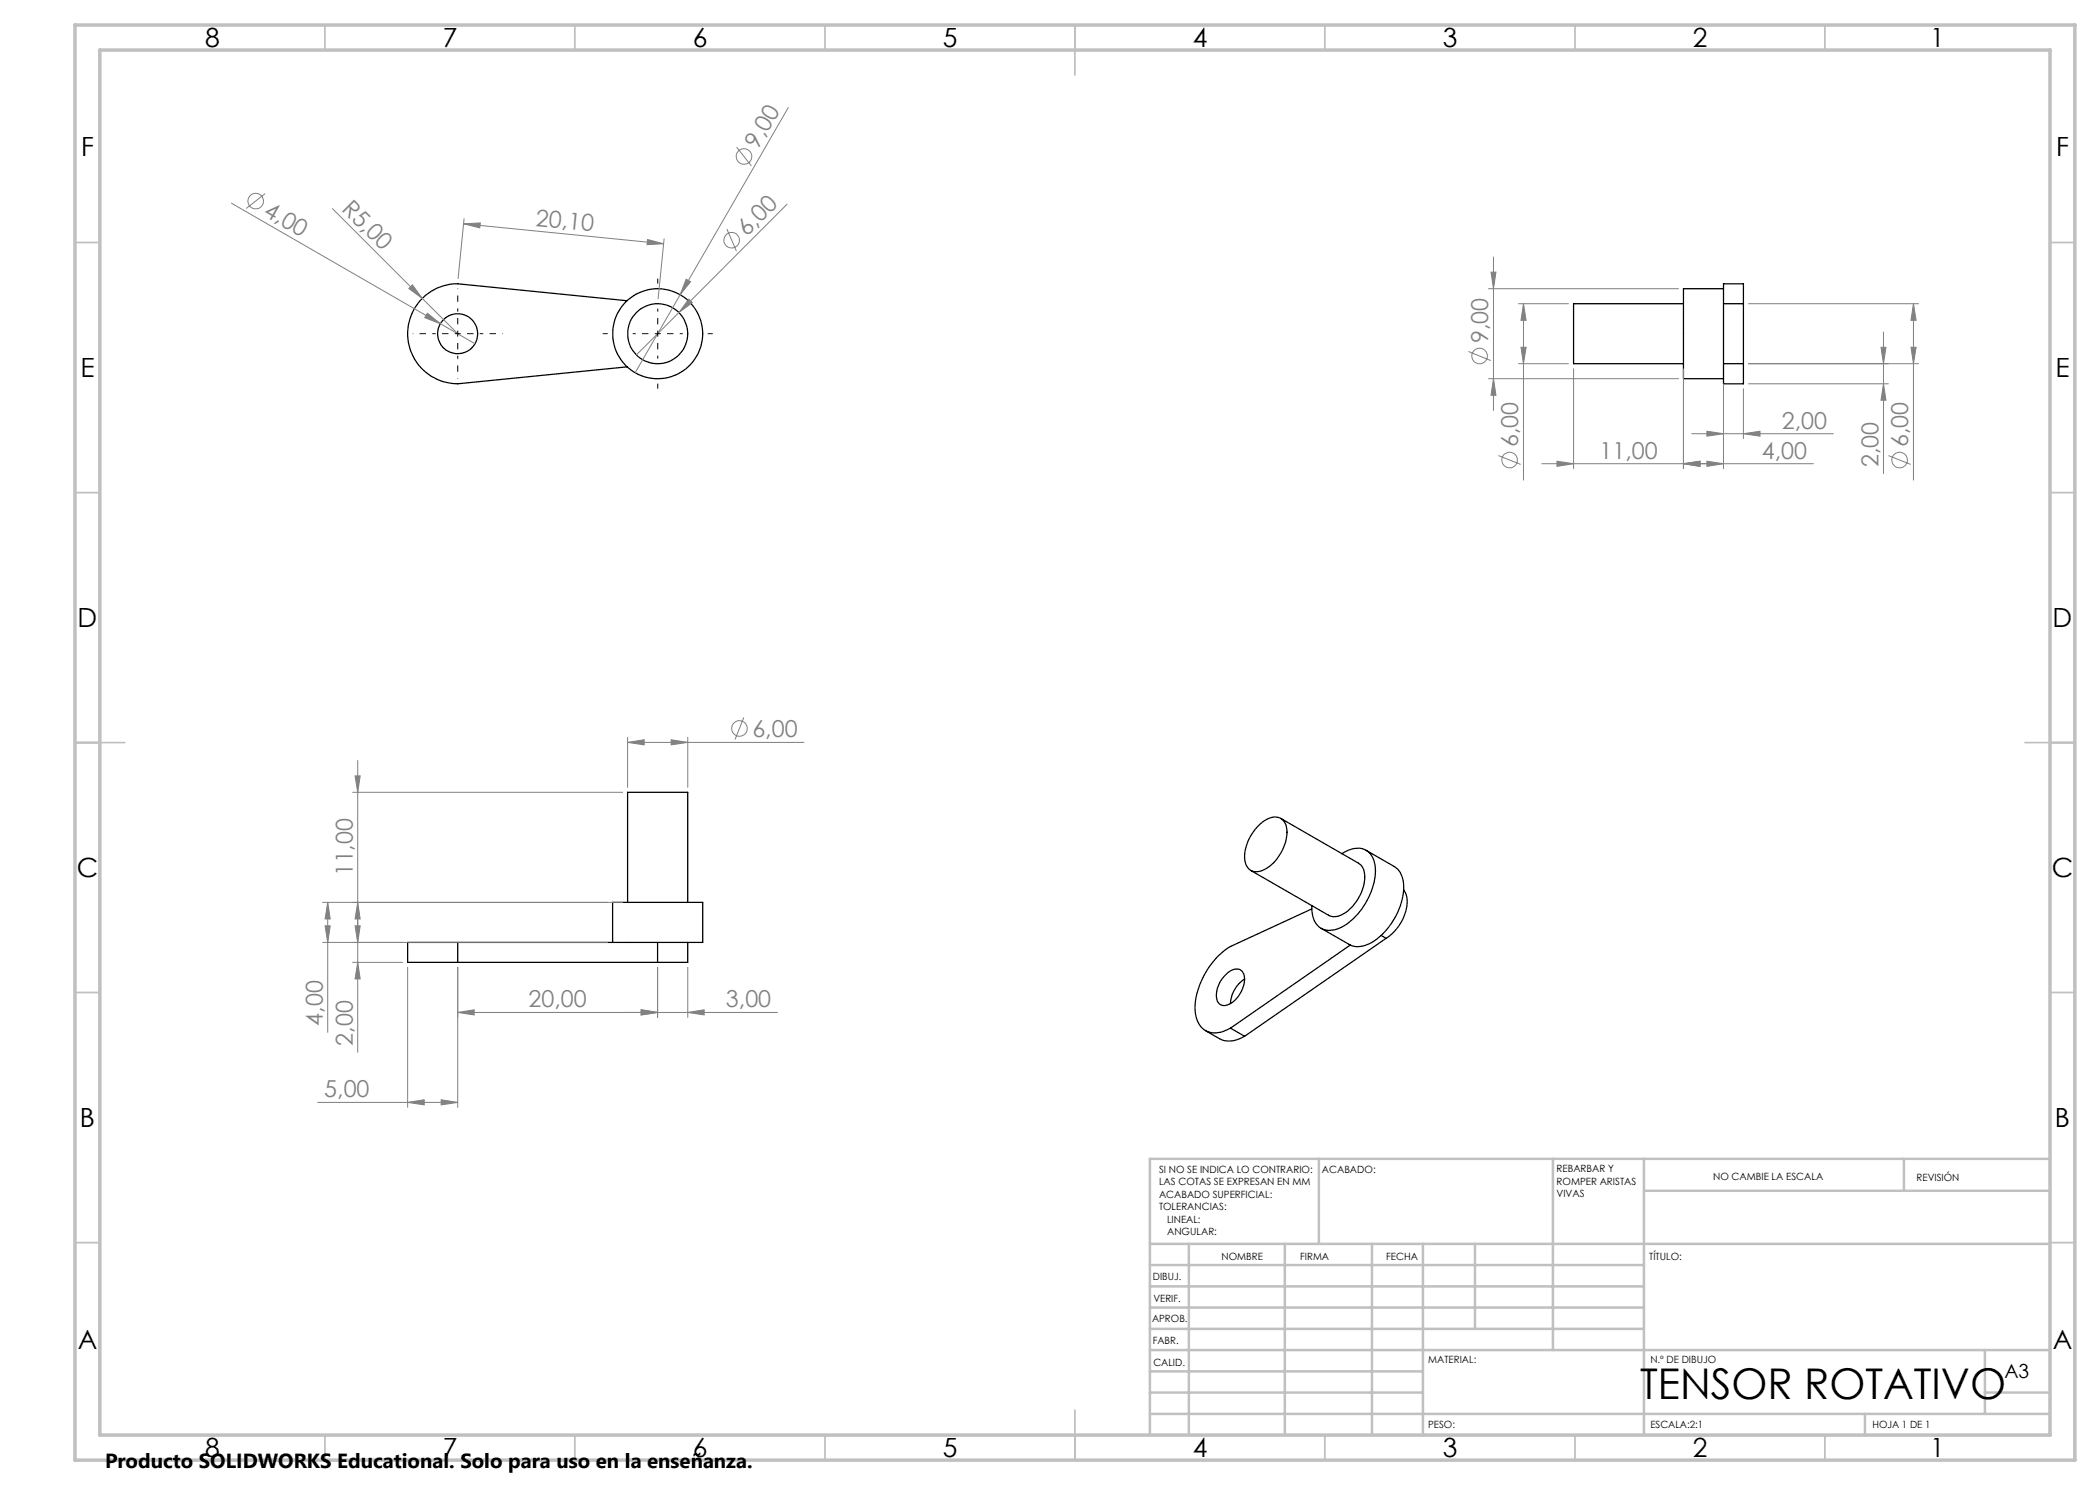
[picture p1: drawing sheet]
<svg xmlns="http://www.w3.org/2000/svg" width="420mm" height="297mm" viewBox="0 0 420 297" stroke-linecap="round" stroke-linejoin="round" font-family="sans-serif">
<g fill="none" stroke="#000" stroke-width=".25">
<path d="M344.7 57.7v18M344.7 57.7h-8v18h8M344.7 57.7v-.9h4v3.9M125.4 60.1l-33.9-3.3a10 10 0 0 0-10 10 10 10 0 0 0 10 10l33.9-3.4M336.7 60.7h-22v12h22M344.7 60.7h4M344.7 72.7h4M348.7 60.7v12M348.7 72.7v4.1h-4v-1.1M251.4 165.4a4.4 4.4 0 0 1 4.6-1.8 3.2 3.2 0 0 1 1.3 3.8 8.8 8.8 0 0 1-5.2 6.8 2.43 2.43 0 0 1-3.2-2.6 9.3 9.3 0 0 1 2.5-6.2zM256.2 163.7l15.5 8.9a3.1 3.1 0 0 1 1.2 3.3 9 9 0 0 1-5.2 7.3l-1.1 .1-.6-.1-15.8-9.1M268.4 170.7a4.6 4.6 0 0 1 5-.5 5.2 5.2 0 0 1 1.6 5.1 14.1 14.1 0 0 1-7.1 10.3 3.5 3.5 0 0 1-5-1.5l-.4-1.3-.1-1.7"/>
<path d="M273.2 170.1l5.7 3.2a4.9 4.9 0 0 1 1.8 5 14.1 14.1 0 0 1-6.9 10.5 4.6 4.6 0 0 1-3.7 .2M280.7 178a5 5 0 0 1 .3 4.7 9.5 9.5 0 0 1-3.8 5M91.5 188.5h-10v4h10M91.5 188.5h49v-8h-18v8M91.5 188.5v4M91.5 192.5h40M125.5 180.5v-22h12v22M131.5 188.5v4M137.5 188.5v4h-6M245.3 194.8a2.33 2.33 0 0 1 3-.6 3.6 3.6 0 0 1 0 4 4.7 4.7 0 0 1-3.6 2.9 1.8 1.8 0 0 1-1.4-2.2 6.2 6.2 0 0 1 2-4.1zM248.9 195.8a6.3 6.3 0 0 0-2.8 4.9M262.4 181.8l-16.3 7.5a15.4 15.4 0 0 0-7.1 13 4 4 0 0 0 4.2 4.3l1.4-.3 1.5-.7"/>
<path d="M264.2 185.7l5.9 3.3M270.1 189l-24 16.6M276.2 187.1l1 .6M277.2 187.7l-28.3 19.6M241.1 206.1l2.8 1.6a5 5 0 0 0 5-.4M246.1 205.6l2.8 1.7"/>
<circle cx="91.5" cy="66.7" r="4"/>
<circle cx="131.5" cy="66.8" r="9"/>
<circle cx="131.5" cy="66.7" r="6"/>
</g>
<path d="M92.7 44.8l3.4-.2-.1 1zM92.7 44.8l40 4M92.8 43.7l-1.2 12M132.8 47.8l-1.2 12" fill="none" stroke="#808080" stroke-width=".2"/>
<g fill="none" stroke="#c0c0c0" stroke-width=".35">
<path d="M65 5v5M115 5v5M165 5v5M215 5v10M265 5v5M315 5v5M365 5v5M15 48.5h5M410 48.5h5M15 98.5h5M410 98.5h5M15 148.5h10"/>
<path d="M405 148.5h10M15 198.5h5M410 198.5h5M15 248.5h5M410 248.5h5M65 287v5M115 287v5M165 287v5M215 282v10M265 287v5M315 287v5M365 287v5"/>
</g>
<g fill="none" stroke="#c0c0c0" stroke-width=".5">
<path d="M263.8 231.8v17M310.6 231.8v38.2M328.8 231.8v55.2M328.8 238.2h81.2M380.8 231.8v6.4M410 231.8h-180v55.2M230 248.8h180M230 257.3h98.8M230 253h98.8M237.8 248.8v38.2M257 248.8v38.2M274.4 248.8v38.2"/>
<path d="M284.6 248.8v38.2M295 248.8v17M230 265.8h98.8M230 261.5h98.8M230 278.5h54.6M230 274.3h54.6M230 270h180M397 278.5h13M397 270v12.8M230 282.8h180M373 282.8v4.2"/>
</g>
<path d="M15 5h400v287h-400zM20 10h390v277h-390z" fill="none" stroke="#c0c0c0" stroke-width=".7"/>
<path d="M92.7 44.8l3.4-.2-.1 1z" fill="#808080"/>
<path d="M129.5 47.9l3.2 .9-3.3 .1z" fill="none" stroke="#808080" stroke-width=".2"/>
<path d="M129.5 47.9l3.2 .9-3.3 .1z" fill="#808080"/>
<path d="M66.5 41.7l25 25M82.5 57l2 2.7-2.7-2z" fill="none" stroke="#808080" stroke-width=".2"/>
<path d="M82.5 57l2 2.7-2.7-2z" fill="#808080"/>
<g fill="none" stroke="#808080" stroke-width=".2">
<path d="M53 38.7l-3.8 3M46.3 40.6l48.7 28.2M85.5 62.6l2.6 2.1-3.2-1.2z"/>
<circle cx="51.1" cy="40.2" r="1.55"/>
</g>
<path d="M85.5 62.6l2.6 2.1-3.2-1.2z" fill="#808080"/>
<g fill="none" stroke="#808080" stroke-width=".2">
<path d="M137.8 59.8l.7 .7-2.7 2zM145.4 45.8l1.9 4.4M157.4 40.8l-21.6 21.7M135.8 62.5l-8.5 8.5"/>
<circle cx="146.3" cy="48" r="1.55"/>
</g>
<path d="M137.8 59.8l.7 .7-2.7 2z" fill="#808080"/>
<g fill="none" stroke="#808080" stroke-width=".2">
<path d="M147.3 29.4l3 3.8M157.7 21.5l-21.7 37.4M136 58.9l-9 15.6M137.2 55.8l.9 .5-2.1 2.6z"/>
<circle cx="148.8" cy="31.3" r="1.55"/>
</g>
<path d="M137.2 55.8l.9 .5-2.1 2.6z" fill="#808080"/>
<g fill="none" stroke="#808080" stroke-width=".2">
<path d="M303.7 60.7h10M303.7 72.7h10M304.7 60.7l.5 3.4h-1zM304.7 60.7v35.3M299.7 91.1l4.4 1.8"/>
<circle cx="301.9" cy="92" r="1.56"/>
</g>
<path d="M91.5 66.7v-5M91.5 66.7h-5M91.5 66.7v5M91.5 66.7h5M131.5 66.7v-5M131.5 66.7h-5M131.5 66.7v5M131.5 66.7h5" fill="none" stroke="#000" stroke-width=".2" stroke-dasharray="15.2 1.3 1.3 1.3" stroke-dashoffset="14.6" stroke-linecap="butt"/>
<path d="M131.5 56.7v-1M121.5 66.7h-1M131.5 76.7v1M141.5 66.7h1" fill="none" stroke="#000" stroke-width=".2" stroke-dasharray="15.2 1.3 1.3 1.3" stroke-linecap="butt"/>
<path d="M86.5 66.7h-4M91.5 61.7v-4M91.5 71.7v4M96.5 66.7h4" fill="none" stroke="#000" stroke-width=".2" stroke-dasharray="15.2 1.3 1.3 1.3" stroke-dashoffset="15.1" stroke-linecap="butt"/>
<path d="M304.7 60.7l.5 3.4h-1z" fill="#808080"/>
<path d="M304.2 69.5h1l-.5 3.2z" fill="none" stroke="#808080" stroke-width=".2"/>
<path d="M304.2 69.5h1l-.5 3.2z" fill="#808080"/>
<path d="M314.7 73.8v19.9M336.7 73.8v19.9M308.4 92.7h34.6M311.4 92.2l3.3 .5-3.3 .6z" fill="none" stroke="#808080" stroke-width=".2"/>
<path d="M311.4 92.2l3.3 .5-3.3 .6z" fill="#808080"/>
<path d="M336.7 92.7l3.3-.5v1.1z" fill="none" stroke="#808080" stroke-width=".2"/>
<path d="M336.7 92.7l3.3-.5v1.1z" fill="#808080"/>
<path d="M336.7 76.8v16.9M344.7 76.8v16.9M336.7 92.7l3.3-.5v1.1zM336.7 92.7h26" fill="none" stroke="#808080" stroke-width=".2"/>
<path d="M336.7 92.7l3.3-.5v1.1z" fill="#808080"/>
<path d="M341.4 92.2l3.3 .5-3.3 .6z" fill="none" stroke="#808080" stroke-width=".2"/>
<path d="M341.4 92.2l3.3 .5-3.3 .6z" fill="#808080"/>
<path d="M344.7 77.7v10M348.7 77.7v10M338.3 86.7h28.4M348.7 86.7l3.3-.4v.9z" fill="none" stroke="#808080" stroke-width=".2"/>
<path d="M348.7 86.7l3.3-.4v.9z" fill="#808080"/>
<path d="M341.4 86.3l3.3 .4-3.3 .5z" fill="none" stroke="#808080" stroke-width=".2"/>
<path d="M341.4 86.3l3.3 .4-3.3 .5z" fill="#808080"/>
<g fill="none" stroke="#808080" stroke-width=".2">
<path d="M349.7 60.7h34M349.7 72.7h34M382.7 60.7l.5 3.4h-1zM382.7 60.7v35.3M377.7 91.1l4.4 1.8"/>
<circle cx="379.9" cy="92" r="1.56"/>
</g>
<path d="M382.7 60.7l.5 3.4h-1z" fill="#808080"/>
<path d="M382.2 69.5h1l-.5 3.2z" fill="none" stroke="#808080" stroke-width=".2"/>
<path d="M382.2 69.5h1l-.5 3.2z" fill="#808080"/>
<path d="M349.7 72.7h28M349.7 76.8h28M376.2 69.5h1l-.5 3.2zM376.7 66.4v28.3" fill="none" stroke="#808080" stroke-width=".2"/>
<path d="M376.2 69.5h1l-.5 3.2z" fill="#808080"/>
<path d="M376.7 76.8l.5 3.2h-1z" fill="none" stroke="#808080" stroke-width=".2"/>
<path d="M376.7 76.8l.5 3.2h-1z" fill="#808080"/>
<g fill="none" stroke="#808080" stroke-width=".2">
<path d="M297.7 57.7h38M298.2 54.4h1l-.5 3.3zM298.7 51.4v30.7M293.7 70.3l4.4 1.8M297.7 75.7h38"/>
<circle cx="295.9" cy="71.2" r="1.56"/>
</g>
<path d="M298.2 54.4h1l-.5 3.3z" fill="#808080"/>
<path d="M298.7 75.7l.5 3.4h-1z" fill="none" stroke="#808080" stroke-width=".2"/>
<path d="M298.7 75.7l.5 3.4h-1z" fill="#808080"/>
<path d="M70.5 188.5h10M70.5 192.5h10M71 185.2h1l-.5 3.3zM71.5 182.1v28.4" fill="none" stroke="#808080" stroke-width=".2"/>
<path d="M71 185.2h1l-.5 3.3z" fill="#808080"/>
<path d="M71.5 192.5l.5 3.3h-1z" fill="none" stroke="#808080" stroke-width=".2"/>
<path d="M71.5 192.5l.5 3.3h-1z" fill="#808080"/>
<path d="M64.5 180.5h57M64.5 188.5h57M65.5 180.5l.5 3.3h-1zM65.5 180.5v26" fill="none" stroke="#808080" stroke-width=".2"/>
<path d="M65.5 180.5l.5 3.3h-1z" fill="#808080"/>
<path d="M65 185.2h1l-.5 3.3z" fill="none" stroke="#808080" stroke-width=".2"/>
<path d="M65 185.2h1l-.5 3.3z" fill="#808080"/>
<path d="M70.5 158.5h54M71 155.2h1l-.5 3.3zM71.5 152.1v34.7M70.5 180.5h54" fill="none" stroke="#808080" stroke-width=".2"/>
<path d="M71 155.2h1l-.5 3.3z" fill="#808080"/>
<path d="M71.5 180.5l.5 3.3h-1z" fill="none" stroke="#808080" stroke-width=".2"/>
<path d="M71.5 180.5l.5 3.3h-1z" fill="#808080"/>
<g fill="none" stroke="#808080" stroke-width=".2">
<path d="M125.5 147.5v10M125.5 148.5h35.3M134.2 148l3.3 .5-3.3 .5zM137.5 147.5v10M148.8 143.5l-1.8 4.4"/>
<circle cx="147.9" cy="145.7" r="1.55"/>
</g>
<path d="M134.2 148l3.3 .5-3.3 .5z" fill="#808080"/>
<path d="M125.5 148.5l3.3-.5v1z" fill="none" stroke="#808080" stroke-width=".2"/>
<path d="M125.5 148.5l3.3-.5v1z" fill="#808080"/>
<path d="M91.5 193.5v10M131.5 193.5v10M91.5 202.5h40M128.2 202l3.3 .5-3.3 .5z" fill="none" stroke="#808080" stroke-width=".2"/>
<path d="M128.2 202l3.3 .5-3.3 .5z" fill="#808080"/>
<path d="M91.5 202.5l3.3-.5v1z" fill="none" stroke="#808080" stroke-width=".2"/>
<path d="M91.5 202.5l3.3-.5v1z" fill="#808080"/>
<path d="M131.5 193.5v10M137.5 193.5v10M125.2 202.5h30.3M128.2 202l3.3 .5-3.3 .5z" fill="none" stroke="#808080" stroke-width=".2"/>
<path d="M128.2 202l3.3 .5-3.3 .5z" fill="#808080"/>
<path d="M137.5 202.5l3.3-.5v1z" fill="none" stroke="#808080" stroke-width=".2"/>
<path d="M137.5 202.5l3.3-.5v1z" fill="#808080"/>
<path d="M81.5 193.5v28M91.5 193.5v28M88.2 220l3.3 .5-3.3 .5zM63.5 220.5h28" fill="none" stroke="#808080" stroke-width=".2"/>
<path d="M88.2 220l3.3 .5-3.3 .5z" fill="#808080"/>
<path d="M81.5 220.5l3.3-.5v1z" fill="none" stroke="#808080" stroke-width=".2"/>
<path d="M81.5 220.5l3.3-.5v1z" fill="#808080"/>
<text font-size="8.5" x="328" y="279.7">TENSOR ROTATIVO</text>
<g font-size="5.3">
<text x="41" y="9.5">8</text>
<text x="88.5" y="9.5">7</text>
<text x="138.5" y="9.5">6</text>
<text x="188.5" y="9.5">5</text>
<text x="238.5" y="9.5">4</text>
<text x="288.5" y="9.5">3</text>
<text x="338.5" y="9.5">2</text>
<text x="386" y="9.5">1</text>
<text x="16.2" y="31.2">F</text>
<text x="411.2" y="31.2">F</text>
<text x="16.1" y="75.5">E</text>
<text x="411.1" y="75.5">E</text>
<text x="15.5" y="125.5">D</text>
<text x="410.5" y="125.5">D</text>
<text x="15.4" y="175.5">C</text>
<text x="410.4" y="175.5">C</text>
<text x="16" y="225.5">B</text>
<text x="411" y="225.5">B</text>
<text x="15.5" y="269.7">A</text>
<text x="410.5" y="269.7">A</text>
<text x="41" y="291.5">8</text>
<text x="88.5" y="291.5">7</text>
<text x="138.5" y="291.5">6</text>
<text x="188.5" y="291.5">5</text>
<text x="238.5" y="291.5">4</text>
<text x="288.5" y="291.5">3</text>
<text x="338.5" y="291.5">2</text>
<text x="386" y="291.5">1</text>
</g>
<g font-size="4.7" fill="#808080">
<text x="151.6" y="29.9" transform="rotate(-60 151.6 29.9)">9,00</text>
<text x="68.2" y="41.9" transform="rotate(45 68.2 41.9)">R5,00</text>
<text x="52.5" y="43" transform="rotate(30 52.5 43)">4,00</text>
<text x="107.1" y="45.1" transform="rotate(6 107.1 45.1)">20,10</text>
<text x="149.4" y="47.4" transform="rotate(-45 149.4 47.4)">6,00</text>
<text x="297.7" y="68.6" transform="rotate(-90 297.7 68.6)">9,00</text>
<text x="303.7" y="89.4" transform="rotate(-90 303.7 89.4)">6,00</text>
<text x="356.4" y="85.7">2,00</text>
<text x="381.7" y="89.4" transform="rotate(-90 381.7 89.4)">6,00</text>
<text x="319.9" y="91.7">11,00</text>
<text x="352.4" y="91.7">4,00</text>
<text x="375.7" y="93.4" transform="rotate(-90 375.7 93.4)">2,00</text>
<text x="150.5" y="147.4">6,00</text>
<text x="70.5" y="175.3" transform="rotate(-90 70.5 175.3)">11,00</text>
<text x="105.7" y="201.4">20,00</text>
<text x="145.2" y="201.4">3,00</text>
<text x="64.5" y="205.2" transform="rotate(-90 64.5 205.2)">4,00</text>
<text x="70.5" y="209.2" transform="rotate(-90 70.5 209.2)">2,00</text>
<text x="64.9" y="219.4">5,00</text>
</g>
<text font-size="4.1" x="21" y="293.7">Producto SOLIDWORKS Educational. Solo para uso en la enseñanza.</text>
<text font-size="3.9" x="400.9" y="275.5">A3</text>
<g font-size="2">
<text x="231.8" y="234.6">SI NO SE INDICA LO CONTRARIO:</text>
<text x="231.8" y="237.1">LAS COTAS SE EXPRESAN EN MM</text>
<text x="231.8" y="239.6">ACABADO SUPERFICIAL:</text>
<text x="264.4" y="234.6">ACABADO:</text>
<text x="311.3" y="234.5">REBARBAR Y</text>
<text x="311.3" y="237">ROMPER ARISTAS</text>
<text x="311.3" y="239.5">VIVAS</text>
<text x="342.6" y="236">NO CAMBIE LA ESCALA</text>
<text x="383.3" y="236.2">REVISIÓN</text>
<text x="231.8" y="242.1">TOLERANCIAS:</text>
<text x="233.4" y="244.6">LINEAL:</text>
<text x="233.4" y="247.1">ANGULAR:</text>
<text x="244.3" y="252">NOMBRE</text>
<text x="260" y="251.9">FIRMA</text>
<text x="277.2" y="251.9">FECHA</text>
<text x="329.9" y="251.9">TÍTULO:</text>
<text x="230.6" y="256.1">DIBUJ.</text>
<text x="230.7" y="260.3">VERIF.</text>
<text x="230.4" y="264.4">APROB.</text>
<text x="230.5" y="268.8">FABR.</text>
<text x="230.7" y="273.1">CALID.</text>
<text x="285.6" y="272.5">MATERIAL:</text>
<text x="330.1" y="272.5">N.º DE DIBUJO</text>
<text x="285.6" y="285.5">PESO:</text>
<text x="330.1" y="285.6">ESCALA:2:1</text>
<text x="374.5" y="285.6">HOJA 1 DE 1</text>
</g>
</svg>
